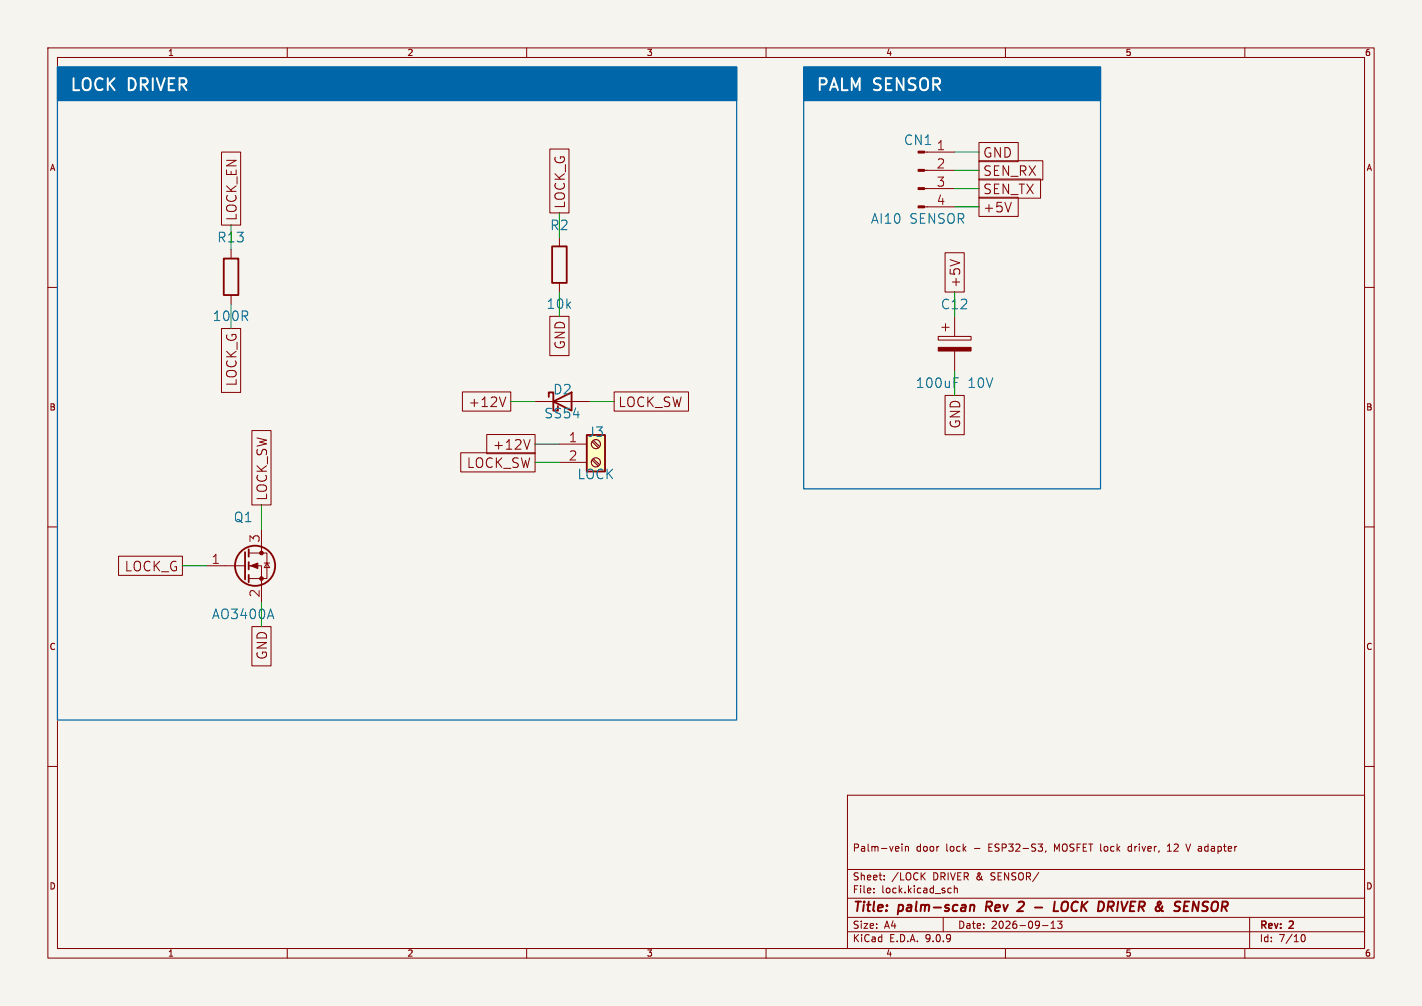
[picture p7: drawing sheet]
<svg xmlns="http://www.w3.org/2000/svg" width="297mm" height="210mm" viewBox="0 0 297 210" stroke-linecap="round" stroke-linejoin="round" font-family="sans-serif">
<path d="M0 0h297v210h-297z" fill="#f5f4ef" stroke="#f5f4ef" stroke-width=".21"/>
<g fill="none" stroke="#840000" stroke-width=".21">
<path d="M10 10h277v190h-277zM12 12h273v186h-273zM60 10v2M110 10v2M160 10v2M210 10v2M260 10v2M10 60h2M285 60h2M10 110h2M285 110h2M10 160h2"/>
<path d="M177 166h108v32h-108zM188.4 176.2v.1M188.4 176.7v1M189.1 176.7v1M189.1 176.8l.2-.1 .4 .1v.9M216.8 176.2h.9l-.5 .6M217.5 176.8l.2 .3v.3l-.2 .3M218.5 177.6l-.2 .3M235.7 176.8v.8M243.8 177.7h.9M244.2 176.2l-.4 .4M247.7 176.2l.5 1.5"/>
<path d="M285 160h2M60 198v2M110 198v2M160 198v2M177 194.5h108M177 191.5h108M177 187.5h108M177 181.5h108M182.5 186.3v.1M182.5 185.5v.1M184.7 183.6v.1M184.7 182.8v.1"/>
<path d="M192.6 182.8l.6 .9M193.2 182.2l-.8 .9M197 191.5v3M198.2 185.4l.5 .1M198.7 186.3l-.5 .1M199.3 185.5l.2-.1 .4 .1 .1 .9M199.3 184.9v1.5M210 198v2M217.7 193.2h1.2M219.5 193.8h.9M219.5 192.7l.5-.4v1.5M220.9 192.3h.9l-.5 .6 .4 .1v.7l-.2 .1-.6-.1"/>
<path d="M260 198v2M261 191.5v6.5M271.7 195.7l.2-.5 .2-.1a.8 .8 0 0 1 .5 .7 .8 .8 0 0 1-.5 .8l-.2-.1-.2-.5"/>
</g>
<path d="M202.7 189.1l.3-.2 .5 .1-.1 1.2M202.7 188.9l-.2 1.3M206.1 188.2l-.2 2M213.1 188.2h.5M213.7 189.1l-1.3 1.1h1.3M216.2 189.4h1.5M220.3 188.2l-.2 2h.9M222.7 188.2a.77 .77 0 0 0-.9 .7l-.1 1 .4 .3 .5-.1M245.2 190.1l.3 .1M245.5 188.4v.6M250.4 188.2l-.2 2-.9-2-.3 2" fill="none" stroke="#840000" stroke-width=".4"/>
<g fill="#06a">
<path d="M167.9 14h62v7h-62z"/>
<path d="M12 14h141.9v7h-141.9z"/>
</g>
<path d="M122.6 90.8h3.8v7.6h-3.8z" fill="#ffffc2"/>
<g fill="none" stroke="#840000" stroke-width=".38">
<path d="M46.7 54h3.1v7.6h-3.1zM115.3 51.4h3.1v7.7h-3.1zM114.6 82.9v-1h1v3.8h.9v-.9M115.6 83.8l3.8-1.9v3.8zM122.6 90.8h3.8v7.6h-3.8zM51.2 115.3v5.7M51.9 114.7v1.5M51.9 117.3v1.6M51.9 120v1.5"/>
<circle cx="53.3" cy="118.1" r="4.2"/>
</g>
<g fill="none" stroke="#840000" stroke-width=".23">
<path d="M193.1 31.8h.6M193.1 35.6h.6M193.1 39.4h.6M193.1 43.2h.6M123.7 92.2l1.3 1.3M123.7 96l1.3 1.3M123.9 91.9l1.3 1.3M123.9 95.8l1.3 1.2"/>
<circle cx="124.5" cy="92.7" r=".95"/>
<circle cx="124.5" cy="96.5" r=".95"/>
</g>
<g fill="none" stroke="#840000" stroke-width=".21">
<path d="M46.3 31.7h4v15.3h-4zM114.8 31.1h4v13.4h-4zM193.7 31.8h5.7M193.7 35.6h5.7M193.7 39.4h5.7M204.5 37.4h12.8v4h-12.8zM204.5 29.7h8.2v4.1h-8.2zM204.5 33.6h13.3v4h-13.3zM48.3 52.1v1.9M116.8 49.5v1.9M116.8 59.1v1.9M193.7 43.2h5.7"/>
<path d="M197.4 52.8h4v8.2h-4zM198.5 54.2l2 .7M204.5 41.2h8.2v4h-8.2zM211.2 42.2l-.6 2M46.3 68.6h4v13.3h-4zM48.3 61.6v1.9M114.8 66h4v8.2h-4zM196 70.2h6.8v.8h-6.8zM196.7 68.3h1.5M197.5 67.6v1.5M199.4 66v4.2M199.4 73.3v4.2"/>
<path d="M52.6 89.9h4v15.5h-4zM96.2 94.5h15.6v4h-15.6zM96.6 81.8h10.1v4h-10.1zM101.7 90.7h10.1v4h-10.1zM105.6 82.9l-.6 2M110.7 91.8l-.6 2M111.8 83.8h11.4M116.8 92.7h5.8M116.8 96.5h5.8M128.3 81.8h15.5v4h-15.5zM197.4 82.6h4v8.1h-4zM24.8 116.1h13.3v4h-13.3z"/>
<path d="M43.2 118.1h8M51.9 115.4h3.9v5.4h-3.9M51.9 118.1h2.7v7.6M54.6 110.5v4.9M55.2 117.5h1.1M55.8 117.5l.5 1h-1.1zM52.6 130.8h4v8.2h-4z"/>
</g>
<g fill="#840000" stroke="#840000" stroke-width=".21">
<path d="M52.3 118.1l1.5-.6v1.2z"/>
<path d="M196 72.5h6.8v.8h-6.8z"/>
<circle cx="54.6" cy="115.4" r=".38"/>
<circle cx="54.6" cy="120.8" r=".38"/>
</g>
<g fill="#840000" stroke="#840000" stroke-width=".23">
<path d="M191.8 31.6h1.3v.3h-1.3z"/>
<path d="M191.8 35.4h1.3v.4h-1.3z"/>
<path d="M191.8 39.2h1.3v.4h-1.3z"/>
<path d="M191.8 43h1.3v.4h-1.3z"/>
</g>
<path d="M199.2 78.9h1" fill="none" stroke="#006464" stroke-width=".21"/>
<g fill="none" stroke="#009600" stroke-width=".21">
<path d="M199.4 35.6h5.1M199.4 39.4h5.1M199.4 31.8h5.1M48.3 47v5.1M116.8 44.5v5M199.4 43.2h5.1M48.3 63.5v5.1M116.8 61v5M199.4 61v5M199.4 77.5v5.1M106.7 83.8h5.1M111.8 96.5h5"/>
<path d="M111.8 92.7h5M123.2 83.8h5.1M38.1 118.1h5.1M54.6 105.4v5.1M54.6 125.7v5.1"/>
</g>
<path d="M12 14h141.9v136.3h-141.9zM12 14h141.9v7h-141.9zM167.9 14h62v7h-62zM167.9 14h62v88.1h-62z" fill="none" stroke="#06a" stroke-width=".25"/>
<g font-size="3.5" fill="#fff">
<text x="14.5" y="19.1">LOCK DRIVER</text>
<text x="170.4" y="19.1">PALM SENSOR</text>
</g>
<g font-size="2.8" fill="#006464">
<text x="188.7" y="30.5">CN1</text>
<text x="181.8" y="46.9">AI10</text>
<text x="189.9" y="46.9">SENSOR</text>
<text x="45.3" y="50.8">R13</text>
<text x="114.9" y="48.3">R2</text>
<text x="114.1" y="64.7">10k</text>
<text x="196.5" y="64.8">C12</text>
<text x="44.4" y="67.2">100R</text>
<text x="115.5" y="82.5">D2</text>
<text x="191.2" y="81.2">100uF</text>
<text x="202" y="81.2">10V</text>
<text x="113.6" y="87.5">SS54</text>
<text x="122.7" y="91.4">J3</text>
<text x="120.6" y="100.2">LOCK</text>
<text x="48.8" y="109.2">Q1</text>
<text x="44.2" y="129.5">AO3400A</text>
</g>
<g font-size="2.8" fill="#840000">
<text x="205.2" y="33.1">GND</text>
<text x="205.2" y="40.7">SEN_TX</text>
<text x="205.2" y="36.9">SEN_RX</text>
<text x="49.6" y="46.2" transform="rotate(-90 49.6 46.2)">LOCK_EN</text>
<text x="118.2" y="43.7" transform="rotate(-90 118.2 43.7)">LOCK_G</text>
<text x="205.2" y="44.6">+5V</text>
<text x="200.8" y="60.2" transform="rotate(-90 200.8 60.2)">+5V</text>
<text x="118.2" y="72.9" transform="rotate(-90 118.2 72.9)">GND</text>
<text x="49.6" y="80.6" transform="rotate(-90 49.6 80.6)">LOCK_G</text>
<text x="97.9" y="85.2">+12V</text>
<text x="129" y="85.2">LOCK_SW</text>
<text x="200.8" y="89.5" transform="rotate(-90 200.8 89.5)">GND</text>
<text x="103" y="94.1">+12V</text>
<text x="97.5" y="97.9">LOCK_SW</text>
<text x="56" y="104.7" transform="rotate(-90 56 104.7)">LOCK_SW</text>
<text x="26.1" y="119.5">LOCK_G</text>
<text x="56" y="137.7" transform="rotate(-90 56 137.7)">GND</text>
<text x="178" y="190.9">Title:</text>
<text x="187.7" y="190.9">palm-scan</text>
<text x="206.7" y="190.9">Rev</text>
<text x="214.3" y="190.9">2</text>
<text x="223.3" y="190.9">LOCK DRIVER</text>
<text x="246.2" y="190.9">&amp;</text>
<text x="251" y="190.9">SENSOR</text>
</g>
<g font-size="2.7" fill="#a90000">
<text x="195.6" y="31.5">1</text>
<text x="195.6" y="35.3">2</text>
<text x="195.6" y="39.1">3</text>
<text x="195.6" y="42.9">4</text>
<text x="118.8" y="92.5">1</text>
<text x="118.8" y="96.3">2</text>
<text x="54.4" y="113.3" transform="rotate(-90 54.4 113.3)">3</text>
<text x="44.1" y="117.9">1</text>
<text x="54.4" y="124.8" transform="rotate(-90 54.4 124.8)">2</text>
</g>
<g font-size="2.1" fill="#840000">
<text x="178" y="178">Palm-vein</text>
<text x="191.3" y="178">door</text>
<text x="197.6" y="178">lock</text>
<text x="203.5" y="178">-</text>
<text x="206.7" y="178">ESP32-S3,</text>
<text x="220.6" y="178">MOSFET lock</text>
<text x="236.3" y="178">driver,</text>
<text x="244.7" y="178">12</text>
<text x="248.8" y="178">V adapter</text>
<text x="178" y="184">Sheet:</text>
<text x="186.2" y="184">/LOCK</text>
<text x="194.9" y="184">DRIVER &amp;</text>
<text x="207.2" y="184">SENSOR/</text>
<text x="178" y="186.7">File:</text>
<text x="184.1" y="186.7">lock.kicad_sch</text>
<text x="178" y="196.9">KiCad</text>
<text x="178" y="194.1">Size:</text>
<text x="184.7" y="194.1">A4</text>
<text x="185.7" y="196.9">E.D.A.</text>
<text x="193.3" y="196.9">9.0.9</text>
<text x="200" y="194.1">Date:</text>
<text x="207" y="194.1">2026-09-13</text>
<text x="263" y="194.3">Rev:</text>
<text x="263" y="196.9">Id:</text>
<text x="267.1" y="196.9">7/10</text>
<text x="269.4" y="194.3">2</text>
</g>
<g font-size="1.8" fill="#840000">
<text x="35" y="11.9">1</text>
<text x="85" y="11.9">2</text>
<text x="135" y="11.9">3</text>
<text x="185" y="11.9">4</text>
<text x="235" y="11.9">5</text>
<text x="285" y="11.9">6</text>
<text x="10.3" y="35.9">A</text>
<text x="285.3" y="35.9">A</text>
<text x="10.3" y="85.9">B</text>
<text x="285.3" y="85.9">B</text>
<text x="10.3" y="135.9">C</text>
<text x="285.3" y="135.9">C</text>
<text x="10.3" y="185.9">D</text>
<text x="285.3" y="185.9">D</text>
<text x="35" y="199.9">1</text>
<text x="85" y="199.9">2</text>
<text x="135" y="199.9">3</text>
<text x="185" y="199.9">4</text>
<text x="235" y="199.9">5</text>
<text x="285" y="199.9">6</text>
</g>
</svg>
